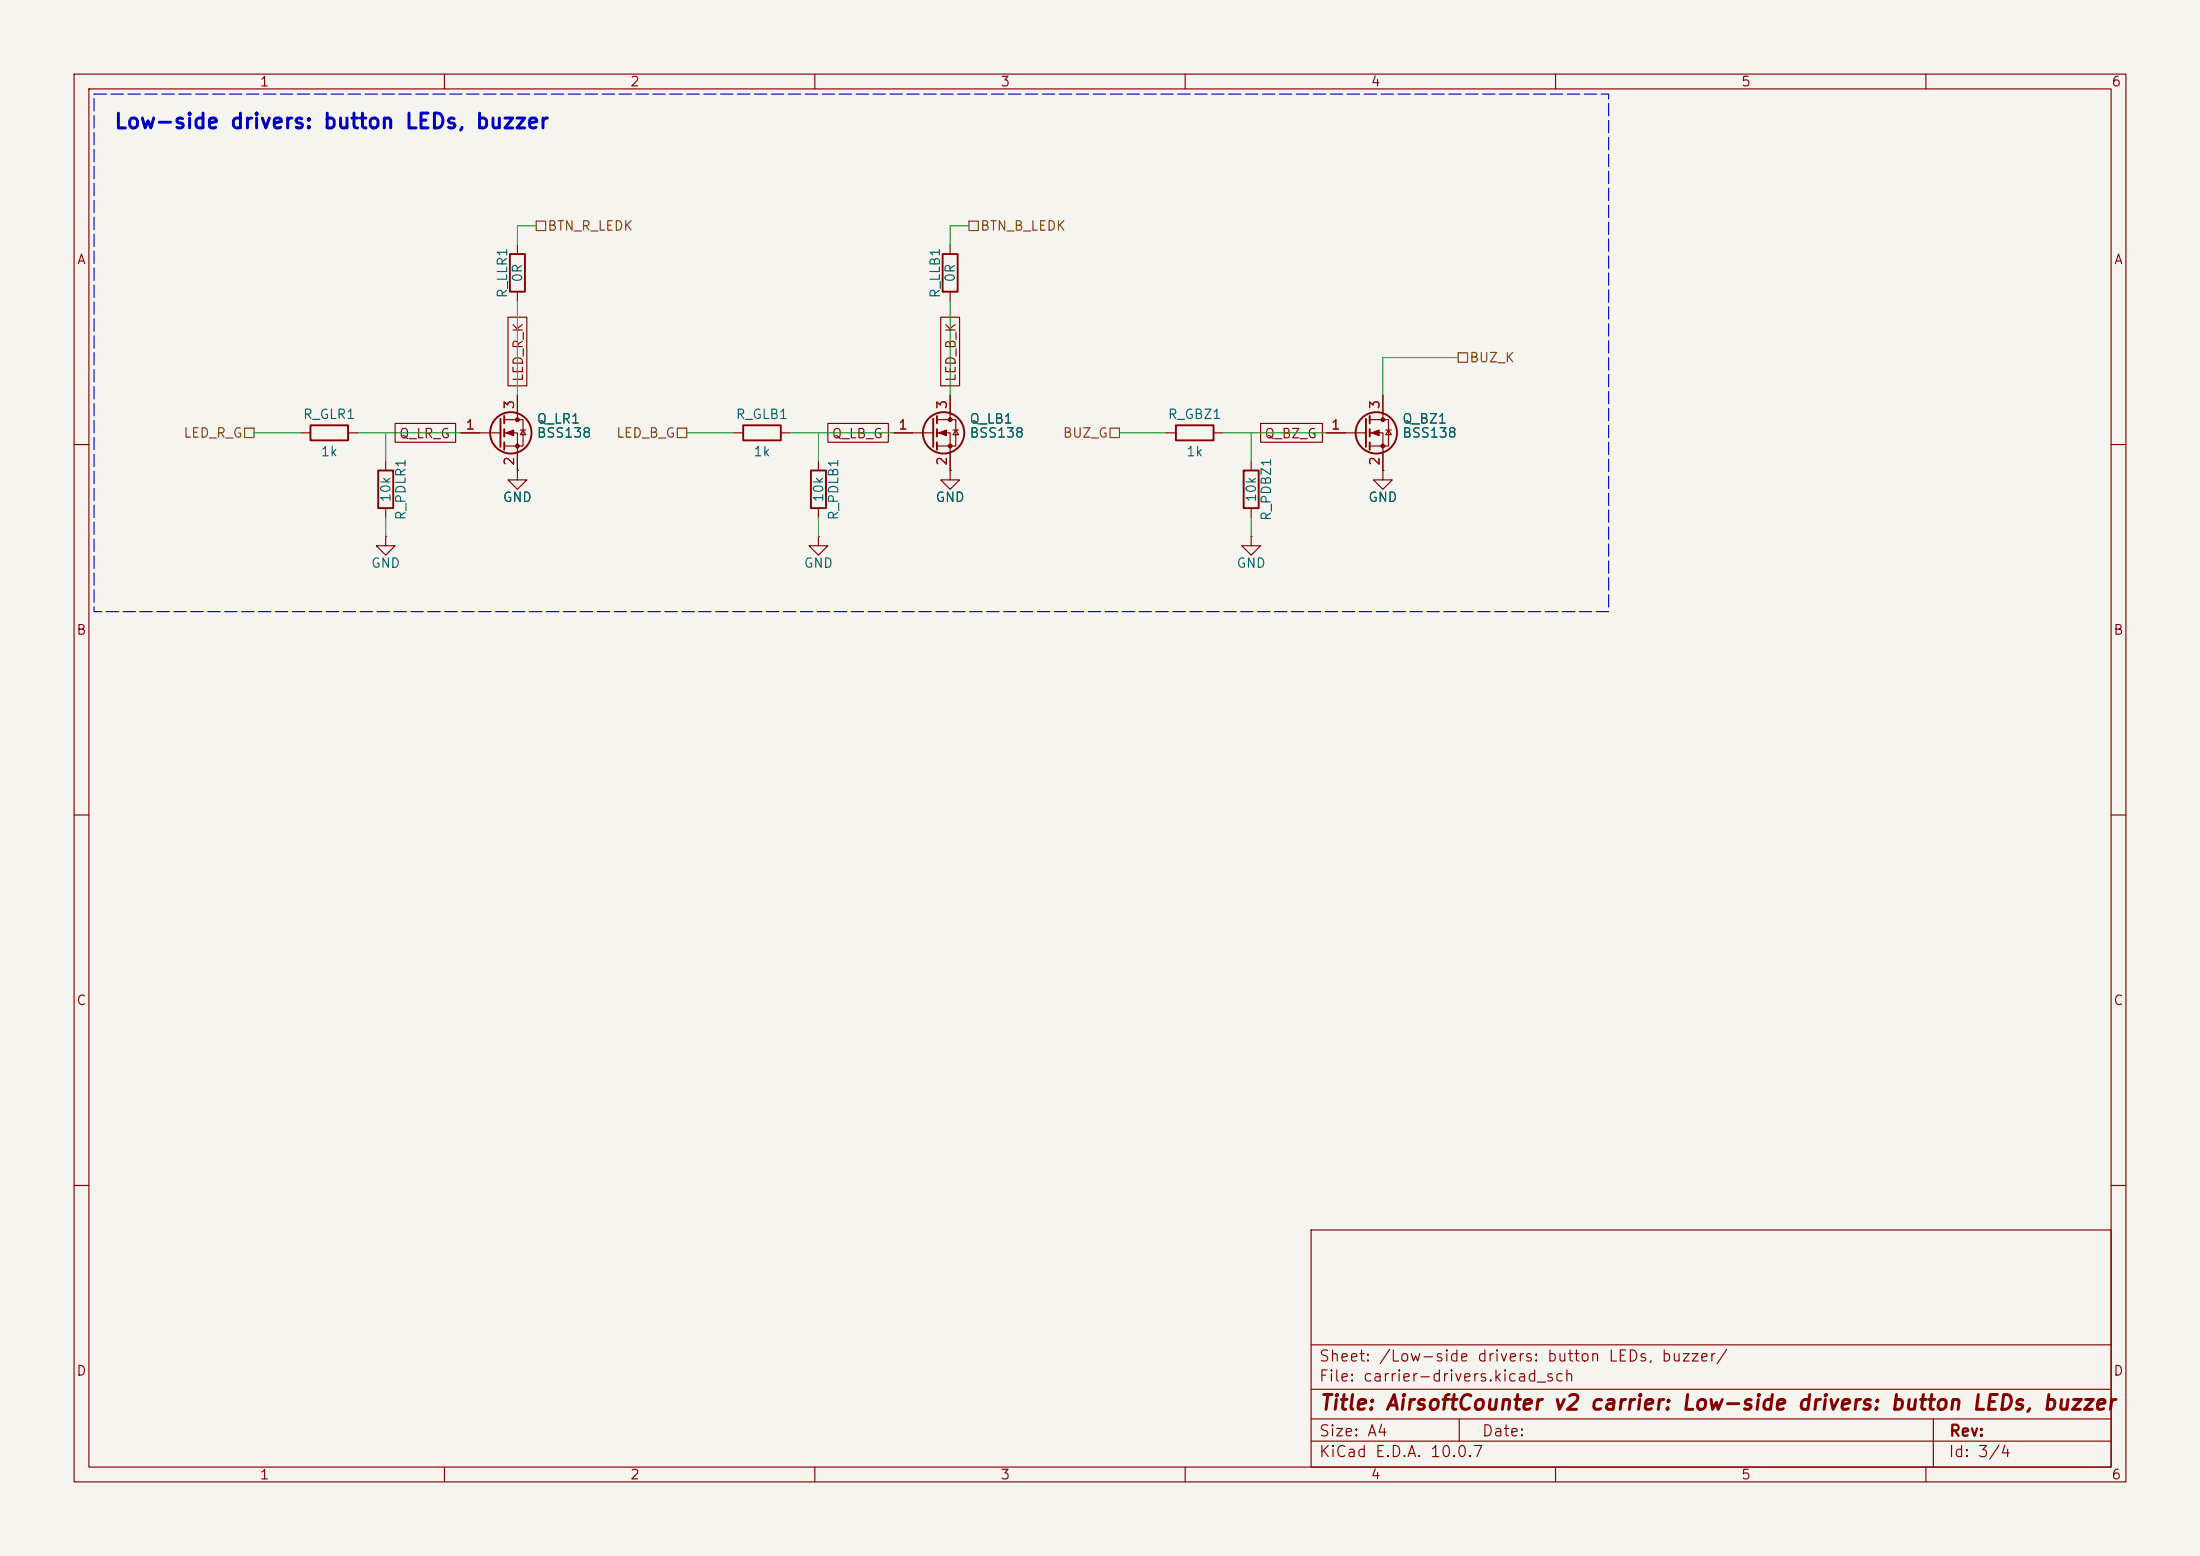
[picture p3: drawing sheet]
(kicad_sch
 (version 20260306)
 (generator "eeschema")
 (generator_version "10.0")
 (paper "A4")
 (title_block
  (title "AirsoftCounter v2 carrier: Low-side drivers: button LEDs, buzzer"))
 (lib_symbols
  (symbol "Device:R"
   (pin_numbers (hide yes))
   (pin_names
    (offset 0)) (exclude_from_sim no) (in_bom yes) (on_board yes)
   (in_pos_files yes)
   (duplicate_pin_numbers_are_jumpers no)
   (property "Reference" "R" (at 2.032 0 90) (show_name no) (do_not_autoplace no) (effects (font (size 1.27 1.27))))
   (property "Value" "R" (at 0 0 90) (show_name no) (do_not_autoplace no) (effects (font (size 1.27 1.27))))
   (property "Footprint" "" (at -1.778 0 90) (show_name no) (do_not_autoplace no) (hide yes) (effects (font (size 1.27 1.27))))
   (property "Datasheet" "" (at 0 0 0) (show_name no) (do_not_autoplace no) (hide yes) (effects (font (size 1.27 1.27))))
   (property "Description" "Resistor" (at 0 0 0) (show_name no) (do_not_autoplace no) (hide yes) (effects (font (size 1.27 1.27))))
   (symbol "R_0_1"
    (rectangle (start -1.016 -2.54) (end 1.016 2.54) (stroke (width 0.254) (type default)) (fill (type none))))
   (symbol "R_1_1"
    (pin passive line (at 0 3.81 270) (length 1.27) (name "" (effects (font (size 1.27 1.27)))) (number "1" (effects (font (size 1.27 1.27)))))
    (pin passive line (at 0 -3.81 90) (length 1.27) (name "" (effects (font (size 1.27 1.27)))) (number "2" (effects (font (size 1.27 1.27))))))
   (embedded_fonts no))
  (symbol "Transistor_FET:BSS138"
   (pin_names
    (offset 0) (hide yes)) (exclude_from_sim no) (in_bom yes) (on_board yes)
   (in_pos_files yes)
   (duplicate_pin_numbers_are_jumpers no)
   (property "Reference" "Q" (at 5.08 1.905 0) (show_name no) (do_not_autoplace no) (effects (font (size 1.27 1.27)) (justify left)))
   (property "Value" "BSS138" (at 5.08 0 0) (show_name no) (do_not_autoplace no) (effects (font (size 1.27 1.27)) (justify left)))
   (property "Footprint" "Package_TO_SOT_SMD:SOT-23" (at 5.08 -1.905 0) (show_name no) (do_not_autoplace no) (hide yes) (effects (font (size 1.27 1.27)
    (italic yes)) (justify left)))
   (property "Datasheet" "https://www.onsemi.com/pub/Collateral/BSS138-D.PDF" (at 5.08 -3.81 0) (show_name no) (do_not_autoplace no) (hide yes) (effects (font (size 1.27 1.27)) (justify left)))
   (property "Description" "50V Vds, 0.22A Id, N-Channel MOSFET, SOT-23" (at 0 0 0) (show_name no) (do_not_autoplace no) (hide yes) (effects (font (size 1.27 1.27))))
   (symbol "BSS138_0_1"
    (polyline (pts (xy 0.254 1.905) (xy 0.254 -1.905)) (stroke (width 0.254) (type default)) (fill (type none)))
    (polyline (pts (xy 0.254 0) (xy -2.54 0)) (stroke (width 0) (type default)) (fill (type none)))
    (polyline (pts (xy 0.762 2.286) (xy 0.762 1.27)) (stroke (width 0.254) (type default)) (fill (type none)))
    (polyline (pts (xy 0.762 0.508) (xy 0.762 -0.508)) (stroke (width 0.254) (type default)) (fill (type none)))
    (polyline (pts (xy 0.762 -1.27) (xy 0.762 -2.286)) (stroke (width 0.254) (type default)) (fill (type none)))
    (polyline (pts (xy 0.762 -1.778) (xy 3.302 -1.778) (xy 3.302 1.778) (xy 0.762 1.778)) (stroke (width 0) (type default)) (fill (type none)))
    (polyline (pts (xy 1.016 0) (xy 2.032 0.381) (xy 2.032 -0.381) (xy 1.016 0)) (stroke (width 0) (type default)) (fill (type outline)))
    (circle (center 1.651 0) (radius 2.794) (stroke (width 0.254) (type default)) (fill (type none)))
    (polyline (pts (xy 2.54 2.54) (xy 2.54 1.778)) (stroke (width 0) (type default)) (fill (type none)))
    (circle (center 2.54 1.778) (radius 0.254) (stroke (width 0) (type default)) (fill (type outline)))
    (circle (center 2.54 -1.778) (radius 0.254) (stroke (width 0) (type default)) (fill (type outline)))
    (polyline (pts (xy 2.54 -2.54) (xy 2.54 0) (xy 0.762 0)) (stroke (width 0) (type default)) (fill (type none)))
    (polyline (pts (xy 2.921 0.381) (xy 3.683 0.381)) (stroke (width 0) (type default)) (fill (type none)))
    (polyline (pts (xy 3.302 0.381) (xy 2.921 -0.254) (xy 3.683 -0.254) (xy 3.302 0.381)) (stroke (width 0) (type default)) (fill (type none))))
   (symbol "BSS138_1_1"
    (pin input line (at -5.08 0 0) (length 2.54) (name "G" (effects (font (size 1.27 1.27)))) (number "1" (effects (font (size 1.27 1.27)))))
    (pin passive line (at 2.54 -5.08 90) (length 2.54) (name "S" (effects (font (size 1.27 1.27)))) (number "2" (effects (font (size 1.27 1.27)))))
    (pin passive line (at 2.54 5.08 270) (length 2.54) (name "D" (effects (font (size 1.27 1.27)))) (number "3" (effects (font (size 1.27 1.27))))))
   (embedded_fonts no))
  (symbol "power:GND"
   (power global)
   (pin_numbers (hide yes))
   (pin_names
    (offset 0) (hide yes)) (exclude_from_sim no) (in_bom yes) (on_board yes)
   (in_pos_files yes)
   (duplicate_pin_numbers_are_jumpers no)
   (property "Reference" "#PWR" (at 0 -6.35 0) (show_name no) (do_not_autoplace no) (hide yes) (effects (font (size 1.27 1.27))))
   (property "Value" "GND" (at 0 -3.81 0) (show_name no) (do_not_autoplace no) (effects (font (size 1.27 1.27))))
   (property "Footprint" "" (at 0 0 0) (show_name no) (do_not_autoplace no) (hide yes) (effects (font (size 1.27 1.27))))
   (property "Datasheet" "" (at 0 0 0) (show_name no) (do_not_autoplace no) (hide yes) (effects (font (size 1.27 1.27))))
   (property "Description" "Power symbol creates a global label with name \"GND\" , ground" (at 0 0 0) (show_name no) (do_not_autoplace no) (hide yes) (effects (font (size 1.27 1.27))))
   (symbol "GND_0_1"
    (polyline (pts (xy 0 0) (xy 0 -1.27) (xy 1.27 -1.27) (xy 0 -2.54) (xy -1.27 -1.27) (xy 0 -1.27)) (stroke (width 0) (type default)) (fill (type none))))
   (symbol "GND_1_1"
    (pin power_in line (at 0 0 270) (length 0) (name "" (effects (font (size 1.27 1.27)))) (number "1" (effects (font (size 1.27 1.27))))))
   (embedded_fonts no)))
 (rectangle
  (start 12.7 12.7)
  (end 217.17 82.55)
  (stroke (width 0) (type dash))
  (fill (type none)))
 (text "Low-side drivers: button LEDs, buzzer"
  (exclude_from_sim no)
  (at 15.24 17.78 0)
  (effects (font (size 2 2)
    (bold yes)) (justify left bottom)))
 (junction
  (at 52.07 58.42)
  (diameter 0)
  (color 0 0 0 0))
 (junction
  (at 168.91 58.42)
  (diameter 0)
  (color 0 0 0 0))
 (junction
  (at 110.49 58.42)
  (diameter 0)
  (color 0 0 0 0))
 (wire
  (pts (xy 34.29 58.42) (xy 40.64 58.42))
  (stroke (width 0) (type default)))
 (wire
  (pts (xy 69.85 30.48) (xy 69.85 33.02))
  (stroke (width 0) (type default)))
 (wire
  (pts (xy 110.49 69.85) (xy 110.49 72.39))
  (stroke (width 0) (type default)))
 (wire
  (pts (xy 128.27 40.64) (xy 128.27 53.34))
  (stroke (width 0) (type default)))
 (wire
  (pts (xy 110.49 58.42) (xy 120.65 58.42))
  (stroke (width 0) (type default)))
 (wire
  (pts (xy 168.91 69.85) (xy 168.91 72.39))
  (stroke (width 0) (type default)))
 (wire
  (pts (xy 186.69 48.26) (xy 196.85 48.26))
  (stroke (width 0) (type default)))
 (wire
  (pts (xy 128.27 30.48) (xy 130.81 30.48))
  (stroke (width 0) (type default)))
 (wire
  (pts (xy 69.85 40.64) (xy 69.85 53.34))
  (stroke (width 0) (type default)))
 (wire
  (pts (xy 92.71 58.42) (xy 99.06 58.42))
  (stroke (width 0) (type default)))
 (wire
  (pts (xy 151.13 58.42) (xy 157.48 58.42))
  (stroke (width 0) (type default)))
 (wire
  (pts (xy 168.91 58.42) (xy 179.07 58.42))
  (stroke (width 0) (type default)))
 (wire
  (pts (xy 52.07 58.42) (xy 62.23 58.42))
  (stroke (width 0) (type default)))
 (wire
  (pts (xy 106.68 58.42) (xy 110.49 58.42))
  (stroke (width 0) (type default)))
 (wire
  (pts (xy 52.07 69.85) (xy 52.07 72.39))
  (stroke (width 0) (type default)))
 (wire
  (pts (xy 186.69 48.26) (xy 186.69 53.34))
  (stroke (width 0) (type default)))
 (wire
  (pts (xy 168.91 58.42) (xy 168.91 62.23))
  (stroke (width 0) (type default)))
 (wire
  (pts (xy 48.26 58.42) (xy 52.07 58.42))
  (stroke (width 0) (type default)))
 (wire
  (pts (xy 52.07 58.42) (xy 52.07 62.23))
  (stroke (width 0) (type default)))
 (wire
  (pts (xy 69.85 30.48) (xy 72.39 30.48))
  (stroke (width 0) (type default)))
 (wire
  (pts (xy 165.1 58.42) (xy 168.91 58.42))
  (stroke (width 0) (type default)))
 (wire
  (pts (xy 110.49 58.42) (xy 110.49 62.23))
  (stroke (width 0) (type default)))
 (wire
  (pts (xy 128.27 30.48) (xy 128.27 33.02))
  (stroke (width 0) (type default)))
 (global_label "Q_LR_G"
  (shape passive)
  (at 53.34 58.42 0)
  (fields_autoplaced yes)
  (effects (font (size 1.27 1.27)) (justify left))
  (property "Intersheetrefs" "${INTERSHEET_REFS}" (at 53.34 58.42 0) (hide yes) (show_name no) (do_not_autoplace no) (effects (font (size 1.27 1.27)))))
 (global_label "Q_LB_G"
  (shape passive)
  (at 111.76 58.42 0)
  (fields_autoplaced yes)
  (effects (font (size 1.27 1.27)) (justify left))
  (property "Intersheetrefs" "${INTERSHEET_REFS}" (at 111.76 58.42 0) (hide yes) (show_name no) (do_not_autoplace no) (effects (font (size 1.27 1.27)))))
 (global_label "LED_B_K"
  (shape passive)
  (at 128.27 52.07 90)
  (fields_autoplaced yes)
  (effects (font (size 1.27 1.27)) (justify left))
  (property "Intersheetrefs" "${INTERSHEET_REFS}" (at 128.27 52.07 0) (hide yes) (show_name no) (do_not_autoplace no) (effects (font (size 1.27 1.27)))))
 (global_label "Q_BZ_G"
  (shape passive)
  (at 170.18 58.42 0)
  (fields_autoplaced yes)
  (effects (font (size 1.27 1.27)) (justify left))
  (property "Intersheetrefs" "${INTERSHEET_REFS}" (at 170.18 58.42 0) (hide yes) (show_name no) (do_not_autoplace no) (effects (font (size 1.27 1.27)))))
 (global_label "LED_R_K"
  (shape passive)
  (at 69.85 52.07 90)
  (fields_autoplaced yes)
  (effects (font (size 1.27 1.27)) (justify left))
  (property "Intersheetrefs" "${INTERSHEET_REFS}" (at 69.85 52.07 0) (hide yes) (show_name no) (do_not_autoplace no) (effects (font (size 1.27 1.27)))))
 (hierarchical_label "BTN_R_LEDK"
  (shape passive)
  (at 72.39 30.48 0)
  (effects (font (size 1.27 1.27)) (justify left)))
 (hierarchical_label "BTN_B_LEDK"
  (shape passive)
  (at 130.81 30.48 0)
  (effects (font (size 1.27 1.27)) (justify left)))
 (hierarchical_label "LED_R_G"
  (shape passive)
  (at 34.29 58.42 180)
  (effects (font (size 1.27 1.27)) (justify right)))
 (hierarchical_label "LED_B_G"
  (shape passive)
  (at 92.71 58.42 180)
  (effects (font (size 1.27 1.27)) (justify right)))
 (hierarchical_label "BUZ_G"
  (shape passive)
  (at 151.13 58.42 180)
  (effects (font (size 1.27 1.27)) (justify right)))
 (hierarchical_label "BUZ_K"
  (shape passive)
  (at 196.85 48.26 0)
  (effects (font (size 1.27 1.27)) (justify left)))
 (symbol
  (lib_id "Device:R")
  (at 168.91 66.04 0)
  (unit 1)
  (body_style 1)
  (exclude_from_sim no)
  (in_bom yes)
  (on_board yes)
  (in_pos_files yes)
  (dnp no)
  (property "Reference" "R_PDBZ1" (at 170.942 66.04 90) (show_name no) (do_not_autoplace no) (effects (font (size 1.27 1.27))))
  (property "Value" "10k" (at 168.91 66.04 90) (show_name no) (do_not_autoplace no) (effects (font (size 1.27 1.27))))
  (property "Footprint" "Resistor_SMD:R_0805_2012Metric_Pad1.20x1.40mm_HandSolder" (at 167.132 66.04 90) (hide yes) (show_name no) (do_not_autoplace no) (effects (font (size 1.27 1.27))))
  (property "Datasheet" "" (at 168.91 66.04 0) (hide yes) (show_name no) (do_not_autoplace no) (effects (font (size 1.27 1.27))))
  (property "Description" "Resistor" (at 168.91 66.04 0) (hide yes) (show_name no) (do_not_autoplace no) (effects (font (size 1.27 1.27))))
  (pin "1")
  (pin "2"))
 (symbol
  (lib_id "Device:R")
  (at 110.49 66.04 0)
  (unit 1)
  (body_style 1)
  (exclude_from_sim no)
  (in_bom yes)
  (on_board yes)
  (in_pos_files yes)
  (dnp no)
  (property "Reference" "R_PDLB1" (at 112.522 66.04 90) (show_name no) (do_not_autoplace no) (effects (font (size 1.27 1.27))))
  (property "Value" "10k" (at 110.49 66.04 90) (show_name no) (do_not_autoplace no) (effects (font (size 1.27 1.27))))
  (property "Footprint" "Resistor_SMD:R_0805_2012Metric_Pad1.20x1.40mm_HandSolder" (at 108.712 66.04 90) (hide yes) (show_name no) (do_not_autoplace no) (effects (font (size 1.27 1.27))))
  (property "Datasheet" "" (at 110.49 66.04 0) (hide yes) (show_name no) (do_not_autoplace no) (effects (font (size 1.27 1.27))))
  (property "Description" "Resistor" (at 110.49 66.04 0) (hide yes) (show_name no) (do_not_autoplace no) (effects (font (size 1.27 1.27))))
  (pin "1")
  (pin "2"))
 (symbol
  (lib_id "power:GND")
  (at 186.69 63.5 0)
  (unit 1)
  (body_style 1)
  (exclude_from_sim no)
  (in_bom no)
  (on_board no)
  (in_pos_files yes)
  (dnp no)
  (property "Reference" "#PWR12" (at 186.69 63.5 0) (hide yes) (show_name no) (do_not_autoplace no) (effects (font (size 1.27 1.27))))
  (property "Value" "GND" (at 186.69 67.1 0) (show_name no) (do_not_autoplace no) (effects (font (size 1.27 1.27))))
  (property "Footprint" "" (at 186.69 63.5 0) (hide yes) (show_name no) (do_not_autoplace no) (effects (font (size 1.27 1.27))))
  (property "Datasheet" "" (at 186.69 63.5 0) (hide yes) (show_name no) (do_not_autoplace no) (effects (font (size 1.27 1.27))))
  (property "Description" "" (at 186.69 63.5 0) (hide yes) (show_name no) (do_not_autoplace no) (effects (font (size 1.27 1.27))))
  (pin "1"))
 (symbol
  (lib_id "power:GND")
  (at 52.07 72.39 0)
  (unit 1)
  (body_style 1)
  (exclude_from_sim no)
  (in_bom no)
  (on_board no)
  (in_pos_files yes)
  (dnp no)
  (property "Reference" "#PWR13" (at 52.07 72.39 0) (hide yes) (show_name no) (do_not_autoplace no) (effects (font (size 1.27 1.27))))
  (property "Value" "GND" (at 52.07 75.99 0) (show_name no) (do_not_autoplace no) (effects (font (size 1.27 1.27))))
  (property "Footprint" "" (at 52.07 72.39 0) (hide yes) (show_name no) (do_not_autoplace no) (effects (font (size 1.27 1.27))))
  (property "Datasheet" "" (at 52.07 72.39 0) (hide yes) (show_name no) (do_not_autoplace no) (effects (font (size 1.27 1.27))))
  (property "Description" "" (at 52.07 72.39 0) (hide yes) (show_name no) (do_not_autoplace no) (effects (font (size 1.27 1.27))))
  (pin "1"))
 (symbol
  (lib_id "Transistor_FET:BSS138")
  (at 125.73 58.42 0)
  (unit 1)
  (body_style 1)
  (exclude_from_sim no)
  (in_bom yes)
  (on_board yes)
  (in_pos_files yes)
  (dnp no)
  (property "Reference" "Q_LB1" (at 130.81 56.515 0) (show_name no) (do_not_autoplace no) (effects (font (size 1.27 1.27)) (justify left)))
  (property "Value" "BSS138" (at 130.81 58.42 0) (show_name no) (do_not_autoplace no) (effects (font (size 1.27 1.27)) (justify left)))
  (property "Footprint" "Package_TO_SOT_SMD:SOT-23" (at 130.81 60.325 0) (hide yes) (show_name no) (do_not_autoplace no) (effects (font (size 1.27 1.27)
    (italic yes)) (justify left)))
  (property "Datasheet" "https://www.onsemi.com/pub/Collateral/BSS138-D.PDF" (at 130.81 62.23 0) (hide yes) (show_name no) (do_not_autoplace no) (effects (font (size 1.27 1.27)) (justify left)))
  (property "Description" "50V Vds, 0.22A Id, N-Channel MOSFET, SOT-23" (at 125.73 58.42 0) (hide yes) (show_name no) (do_not_autoplace no) (effects (font (size 1.27 1.27))))
  (pin "1")
  (pin "2")
  (pin "3"))
 (symbol
  (lib_id "Device:R")
  (at 52.07 66.04 0)
  (unit 1)
  (body_style 1)
  (exclude_from_sim no)
  (in_bom yes)
  (on_board yes)
  (in_pos_files yes)
  (dnp no)
  (property "Reference" "R_PDLR1" (at 54.102 66.04 90) (show_name no) (do_not_autoplace no) (effects (font (size 1.27 1.27))))
  (property "Value" "10k" (at 52.07 66.04 90) (show_name no) (do_not_autoplace no) (effects (font (size 1.27 1.27))))
  (property "Footprint" "Resistor_SMD:R_0805_2012Metric_Pad1.20x1.40mm_HandSolder" (at 50.292 66.04 90) (hide yes) (show_name no) (do_not_autoplace no) (effects (font (size 1.27 1.27))))
  (property "Datasheet" "" (at 52.07 66.04 0) (hide yes) (show_name no) (do_not_autoplace no) (effects (font (size 1.27 1.27))))
  (property "Description" "Resistor" (at 52.07 66.04 0) (hide yes) (show_name no) (do_not_autoplace no) (effects (font (size 1.27 1.27))))
  (pin "1")
  (pin "2"))
 (symbol
  (lib_id "Device:R")
  (at 44.45 58.42 90)
  (unit 1)
  (body_style 1)
  (exclude_from_sim no)
  (in_bom yes)
  (on_board yes)
  (in_pos_files yes)
  (dnp no)
  (property "Reference" "R_GLR1" (at 44.45 55.904 270) (show_name no) (do_not_autoplace no) (effects (font (size 1.27 1.27))))
  (property "Value" "1k" (at 44.45 60.936 270) (show_name no) (do_not_autoplace no) (effects (font (size 1.27 1.27))))
  (property "Footprint" "Resistor_SMD:R_0805_2012Metric_Pad1.20x1.40mm_HandSolder" (at 44.45 60.198 90) (hide yes) (show_name no) (do_not_autoplace no) (effects (font (size 1.27 1.27))))
  (property "Datasheet" "" (at 44.45 58.42 0) (hide yes) (show_name no) (do_not_autoplace no) (effects (font (size 1.27 1.27))))
  (property "Description" "Resistor" (at 44.45 58.42 0) (hide yes) (show_name no) (do_not_autoplace no) (effects (font (size 1.27 1.27))))
  (pin "1")
  (pin "2"))
 (symbol
  (lib_id "Device:R")
  (at 69.85 36.83 180)
  (unit 1)
  (body_style 1)
  (exclude_from_sim no)
  (in_bom yes)
  (on_board yes)
  (in_pos_files yes)
  (dnp no)
  (property "Reference" "R_LLR1" (at 67.818 36.83 90) (show_name no) (do_not_autoplace no) (effects (font (size 1.27 1.27))))
  (property "Value" "0R" (at 69.85 36.83 90) (show_name no) (do_not_autoplace no) (effects (font (size 1.27 1.27))))
  (property "Footprint" "Resistor_SMD:R_0805_2012Metric_Pad1.20x1.40mm_HandSolder" (at 71.628 36.83 90) (hide yes) (show_name no) (do_not_autoplace no) (effects (font (size 1.27 1.27))))
  (property "Datasheet" "" (at 69.85 36.83 0) (hide yes) (show_name no) (do_not_autoplace no) (effects (font (size 1.27 1.27))))
  (property "Description" "Resistor" (at 69.85 36.83 0) (hide yes) (show_name no) (do_not_autoplace no) (effects (font (size 1.27 1.27))))
  (pin "1")
  (pin "2"))
 (symbol
  (lib_id "Transistor_FET:BSS138")
  (at 67.31 58.42 0)
  (unit 1)
  (body_style 1)
  (exclude_from_sim no)
  (in_bom yes)
  (on_board yes)
  (in_pos_files yes)
  (dnp no)
  (property "Reference" "Q_LR1" (at 72.39 56.515 0) (show_name no) (do_not_autoplace no) (effects (font (size 1.27 1.27)) (justify left)))
  (property "Value" "BSS138" (at 72.39 58.42 0) (show_name no) (do_not_autoplace no) (effects (font (size 1.27 1.27)) (justify left)))
  (property "Footprint" "Package_TO_SOT_SMD:SOT-23" (at 72.39 60.325 0) (hide yes) (show_name no) (do_not_autoplace no) (effects (font (size 1.27 1.27)
    (italic yes)) (justify left)))
  (property "Datasheet" "https://www.onsemi.com/pub/Collateral/BSS138-D.PDF" (at 72.39 62.23 0) (hide yes) (show_name no) (do_not_autoplace no) (effects (font (size 1.27 1.27)) (justify left)))
  (property "Description" "50V Vds, 0.22A Id, N-Channel MOSFET, SOT-23" (at 67.31 58.42 0) (hide yes) (show_name no) (do_not_autoplace no) (effects (font (size 1.27 1.27))))
  (pin "1")
  (pin "2")
  (pin "3"))
 (symbol
  (lib_id "Device:R")
  (at 102.87 58.42 90)
  (unit 1)
  (body_style 1)
  (exclude_from_sim no)
  (in_bom yes)
  (on_board yes)
  (in_pos_files yes)
  (dnp no)
  (property "Reference" "R_GLB1" (at 102.87 55.904 270) (show_name no) (do_not_autoplace no) (effects (font (size 1.27 1.27))))
  (property "Value" "1k" (at 102.87 60.936 270) (show_name no) (do_not_autoplace no) (effects (font (size 1.27 1.27))))
  (property "Footprint" "Resistor_SMD:R_0805_2012Metric_Pad1.20x1.40mm_HandSolder" (at 102.87 60.198 90) (hide yes) (show_name no) (do_not_autoplace no) (effects (font (size 1.27 1.27))))
  (property "Datasheet" "" (at 102.87 58.42 0) (hide yes) (show_name no) (do_not_autoplace no) (effects (font (size 1.27 1.27))))
  (property "Description" "Resistor" (at 102.87 58.42 0) (hide yes) (show_name no) (do_not_autoplace no) (effects (font (size 1.27 1.27))))
  (pin "1")
  (pin "2"))
 (symbol
  (lib_id "power:GND")
  (at 128.27 63.5 0)
  (unit 1)
  (body_style 1)
  (exclude_from_sim no)
  (in_bom no)
  (on_board no)
  (in_pos_files yes)
  (dnp no)
  (property "Reference" "#PWR11" (at 128.27 63.5 0) (hide yes) (show_name no) (do_not_autoplace no) (effects (font (size 1.27 1.27))))
  (property "Value" "GND" (at 128.27 67.1 0) (show_name no) (do_not_autoplace no) (effects (font (size 1.27 1.27))))
  (property "Footprint" "" (at 128.27 63.5 0) (hide yes) (show_name no) (do_not_autoplace no) (effects (font (size 1.27 1.27))))
  (property "Datasheet" "" (at 128.27 63.5 0) (hide yes) (show_name no) (do_not_autoplace no) (effects (font (size 1.27 1.27))))
  (property "Description" "" (at 128.27 63.5 0) (hide yes) (show_name no) (do_not_autoplace no) (effects (font (size 1.27 1.27))))
  (pin "1"))
 (symbol
  (lib_id "Transistor_FET:BSS138")
  (at 184.15 58.42 0)
  (unit 1)
  (body_style 1)
  (exclude_from_sim no)
  (in_bom yes)
  (on_board yes)
  (in_pos_files yes)
  (dnp no)
  (property "Reference" "Q_BZ1" (at 189.23 56.515 0) (show_name no) (do_not_autoplace no) (effects (font (size 1.27 1.27)) (justify left)))
  (property "Value" "BSS138" (at 189.23 58.42 0) (show_name no) (do_not_autoplace no) (effects (font (size 1.27 1.27)) (justify left)))
  (property "Footprint" "Package_TO_SOT_SMD:SOT-23" (at 189.23 60.325 0) (hide yes) (show_name no) (do_not_autoplace no) (effects (font (size 1.27 1.27)
    (italic yes)) (justify left)))
  (property "Datasheet" "https://www.onsemi.com/pub/Collateral/BSS138-D.PDF" (at 189.23 62.23 0) (hide yes) (show_name no) (do_not_autoplace no) (effects (font (size 1.27 1.27)) (justify left)))
  (property "Description" "50V Vds, 0.22A Id, N-Channel MOSFET, SOT-23" (at 184.15 58.42 0) (hide yes) (show_name no) (do_not_autoplace no) (effects (font (size 1.27 1.27))))
  (pin "1")
  (pin "2")
  (pin "3"))
 (symbol
  (lib_id "Device:R")
  (at 128.27 36.83 180)
  (unit 1)
  (body_style 1)
  (exclude_from_sim no)
  (in_bom yes)
  (on_board yes)
  (in_pos_files yes)
  (dnp no)
  (property "Reference" "R_LLB1" (at 126.238 36.83 90) (show_name no) (do_not_autoplace no) (effects (font (size 1.27 1.27))))
  (property "Value" "0R" (at 128.27 36.83 90) (show_name no) (do_not_autoplace no) (effects (font (size 1.27 1.27))))
  (property "Footprint" "Resistor_SMD:R_0805_2012Metric_Pad1.20x1.40mm_HandSolder" (at 130.048 36.83 90) (hide yes) (show_name no) (do_not_autoplace no) (effects (font (size 1.27 1.27))))
  (property "Datasheet" "" (at 128.27 36.83 0) (hide yes) (show_name no) (do_not_autoplace no) (effects (font (size 1.27 1.27))))
  (property "Description" "Resistor" (at 128.27 36.83 0) (hide yes) (show_name no) (do_not_autoplace no) (effects (font (size 1.27 1.27))))
  (pin "1")
  (pin "2"))
 (symbol
  (lib_id "power:GND")
  (at 69.85 63.5 0)
  (unit 1)
  (body_style 1)
  (exclude_from_sim no)
  (in_bom no)
  (on_board no)
  (in_pos_files yes)
  (dnp no)
  (property "Reference" "#PWR10" (at 69.85 63.5 0) (hide yes) (show_name no) (do_not_autoplace no) (effects (font (size 1.27 1.27))))
  (property "Value" "GND" (at 69.85 67.1 0) (show_name no) (do_not_autoplace no) (effects (font (size 1.27 1.27))))
  (property "Footprint" "" (at 69.85 63.5 0) (hide yes) (show_name no) (do_not_autoplace no) (effects (font (size 1.27 1.27))))
  (property "Datasheet" "" (at 69.85 63.5 0) (hide yes) (show_name no) (do_not_autoplace no) (effects (font (size 1.27 1.27))))
  (property "Description" "" (at 69.85 63.5 0) (hide yes) (show_name no) (do_not_autoplace no) (effects (font (size 1.27 1.27))))
  (pin "1"))
 (symbol
  (lib_id "power:GND")
  (at 168.91 72.39 0)
  (unit 1)
  (body_style 1)
  (exclude_from_sim no)
  (in_bom no)
  (on_board no)
  (in_pos_files yes)
  (dnp no)
  (property "Reference" "#PWR15" (at 168.91 72.39 0) (hide yes) (show_name no) (do_not_autoplace no) (effects (font (size 1.27 1.27))))
  (property "Value" "GND" (at 168.91 75.99 0) (show_name no) (do_not_autoplace no) (effects (font (size 1.27 1.27))))
  (property "Footprint" "" (at 168.91 72.39 0) (hide yes) (show_name no) (do_not_autoplace no) (effects (font (size 1.27 1.27))))
  (property "Datasheet" "" (at 168.91 72.39 0) (hide yes) (show_name no) (do_not_autoplace no) (effects (font (size 1.27 1.27))))
  (property "Description" "" (at 168.91 72.39 0) (hide yes) (show_name no) (do_not_autoplace no) (effects (font (size 1.27 1.27))))
  (pin "1"))
 (symbol
  (lib_id "Device:R")
  (at 161.29 58.42 90)
  (unit 1)
  (body_style 1)
  (exclude_from_sim no)
  (in_bom yes)
  (on_board yes)
  (in_pos_files yes)
  (dnp no)
  (property "Reference" "R_GBZ1" (at 161.29 55.904 270) (show_name no) (do_not_autoplace no) (effects (font (size 1.27 1.27))))
  (property "Value" "1k" (at 161.29 60.936 270) (show_name no) (do_not_autoplace no) (effects (font (size 1.27 1.27))))
  (property "Footprint" "Resistor_SMD:R_0805_2012Metric_Pad1.20x1.40mm_HandSolder" (at 161.29 60.198 90) (hide yes) (show_name no) (do_not_autoplace no) (effects (font (size 1.27 1.27))))
  (property "Datasheet" "" (at 161.29 58.42 0) (hide yes) (show_name no) (do_not_autoplace no) (effects (font (size 1.27 1.27))))
  (property "Description" "Resistor" (at 161.29 58.42 0) (hide yes) (show_name no) (do_not_autoplace no) (effects (font (size 1.27 1.27))))
  (pin "1")
  (pin "2"))
 (symbol
  (lib_id "power:GND")
  (at 110.49 72.39 0)
  (unit 1)
  (body_style 1)
  (exclude_from_sim no)
  (in_bom no)
  (on_board no)
  (in_pos_files yes)
  (dnp no)
  (property "Reference" "#PWR14" (at 110.49 72.39 0) (hide yes) (show_name no) (do_not_autoplace no) (effects (font (size 1.27 1.27))))
  (property "Value" "GND" (at 110.49 75.99 0) (show_name no) (do_not_autoplace no) (effects (font (size 1.27 1.27))))
  (property "Footprint" "" (at 110.49 72.39 0) (hide yes) (show_name no) (do_not_autoplace no) (effects (font (size 1.27 1.27))))
  (property "Datasheet" "" (at 110.49 72.39 0) (hide yes) (show_name no) (do_not_autoplace no) (effects (font (size 1.27 1.27))))
  (property "Description" "" (at 110.49 72.39 0) (hide yes) (show_name no) (do_not_autoplace no) (effects (font (size 1.27 1.27))))
  (pin "1")))
